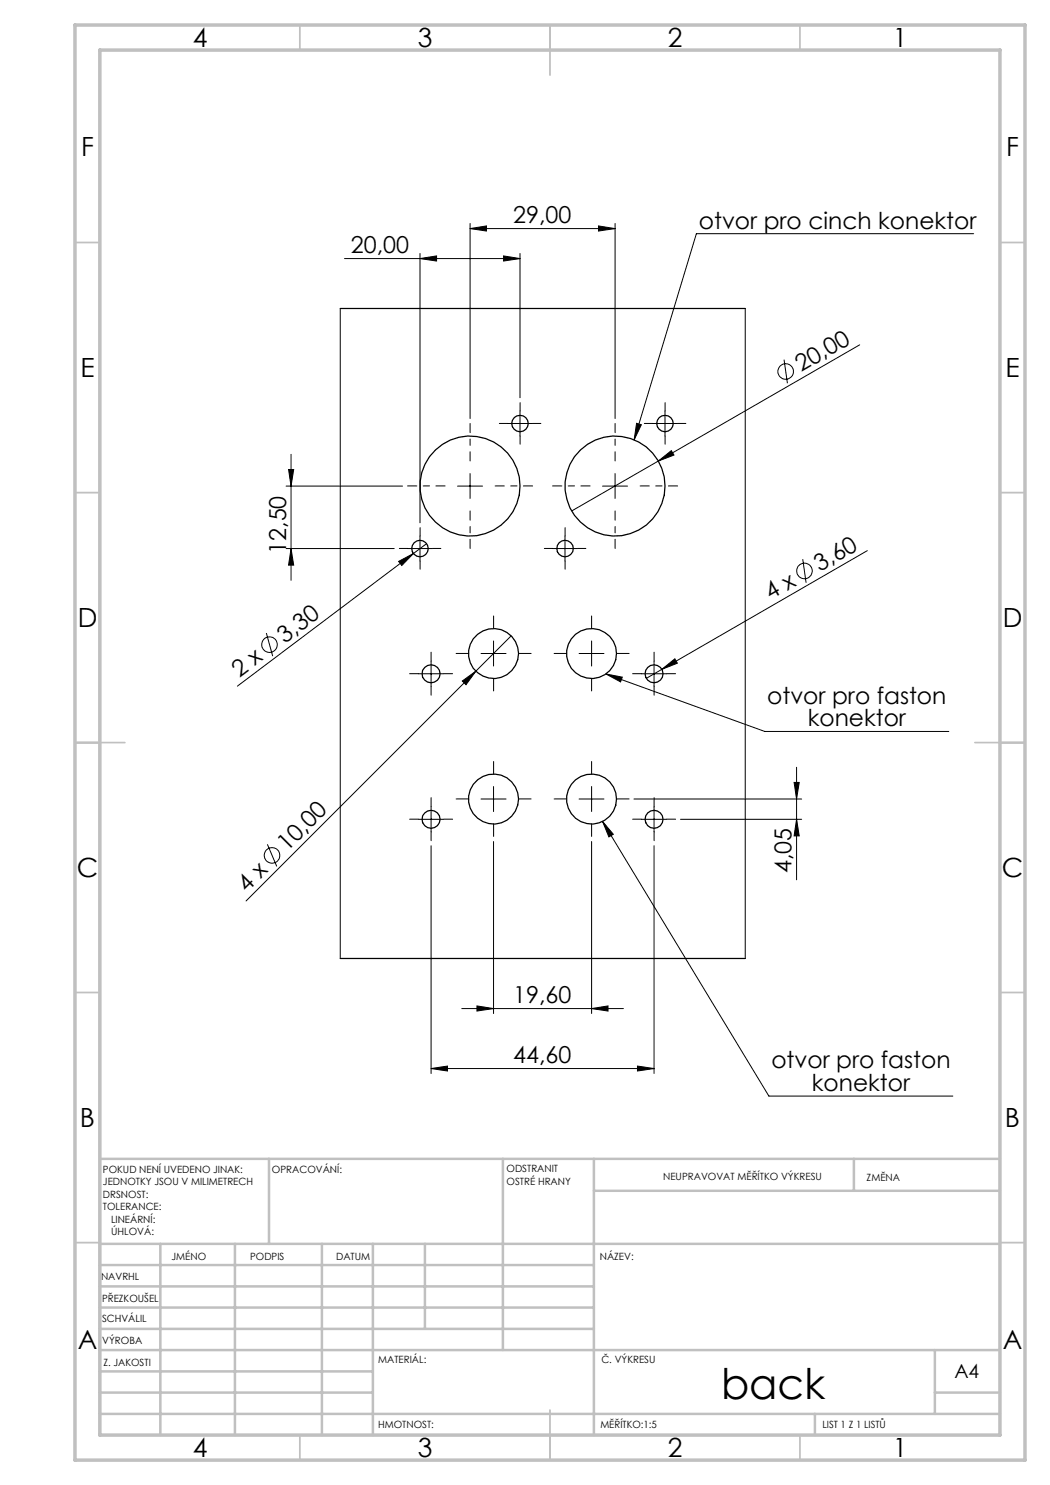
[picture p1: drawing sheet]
<svg xmlns="http://www.w3.org/2000/svg" width="210mm" height="297mm" viewBox="0 0 210 297" stroke-linecap="round" stroke-linejoin="round" font-family="sans-serif">
<g fill="none" stroke="#000" stroke-width=".2">
<path d="M68.9 51.7h35.1M84 51.7l3.3-.5v1zM84 50.7v53.9M94 45.7l3.3-.5v1zM94 44.7v39M94 45.7h29M100.7 51.2l3.3 .5-3.3 .5zM104 50.7v28.8M119.7 45.2l3.3 .5-3.3 .5zM123 44.7v39M194.7 46.7h-55.4l-12.5 41.3M68.1 61.7v130"/>
<path d="M149 61.7v130M156.8 71.9l.7 4.8M171.9 69l-40.2 23.2M57.2 97.2h23.3M57.7 93.9h1l-.5 3.3zM58.2 90.9v25.2M91.5 97.2h5M94 94.7v5M101.5 84.7h5M104 82.2v5M120.5 97.2h5M123 94.7v5"/>
<path d="M127.3 84.7l1 .2-1.5 3.1zM130.5 84.7h5M131.7 92.2l2.6-2.1 .5 .9zM131.7 92.2l-17.4 10M133 82.2v5M57.2 109.7h21.6M58.2 109.7l.5 3.3h-1zM79.7 112.3l3-1.6-2.3 2.4zM81.5 109.7h5M82.7 110.7l-35.2 26.5M84 107.2v5M85.3 108.7l-2.6 2"/>
<path d="M110.5 109.7h5M113 107.2v5M160.5 111.8l.7 4.8M173.5 110.1l-41.1 23.8M53.3 126.6l1.2 4.6M83.7 134.8h5M86.2 132.3v5M92.5 136.2l2.7-2-2 2.7zM96.2 130.7h5M98.7 128.2v5M102.2 127.2l-53 53M115.8 130.7h5"/>
<path d="M118.3 128.2v5M121.2 134.8l3.3 .6-.4 1zM121.2 134.8l31.8 11.5h36.8M128.3 134.8h5M130.8 132.3v5M132.4 133.9l2.6-2.1 .5 .8zM132.4 133.9l-3.1 1.8M96.2 159.8h5M98.7 157.3v5M115.8 159.8h5M118.3 157.3v5M126.8 159.8h33.5"/>
<path d="M158.8 156.5h1l-.5 3.3zM159.3 153.5v22.5M53.5 168.9l1.9 4.4M83.7 163.9h5M86.2 161.4v5M86.2 169.2v45.5M98.7 168.3v34.4M118.3 168.3v34.4M120.5 164.3l2.2 2.6-.9 .5zM120.5 164.3l33.3 54.9h36.8M128.3 163.9h5M130.8 161.4v5"/>
<path d="M130.8 169.2v45.5M136.1 163.9h24.2M159.3 163.9l.5 3.3h-1zM86.2 213.7l3.3-.5v1zM86.2 213.7h44.6M92.4 201.7h32.3M95.4 201.2l3.3 .5-3.3 .5zM118.3 201.7l3.3-.5v1zM127.5 213.2l3.3 .5-3.3 .5z"/>
<circle cx="157.1" cy="74.3" r="1.55"/>
<circle cx="160.9" cy="114.2" r="1.56"/>
<circle cx="53.9" cy="128.9" r="1.56"/>
<circle cx="54.4" cy="171.1" r="1.56"/>
</g>
<g fill="none" stroke="#000" stroke-width=".2" stroke-dasharray="15.2 1.3 1.3 1.3">
<path d="M101.5 84.7h-1.6M104 82.2v-1.7M104 87.2v1.6M106.5 84.7h1.7M130.5 84.7h-1.6M133 82.2v-1.7M133 87.2v1.6M135.5 84.7h1.7M81.5 109.7h-1.6M84 107.2v-1.7M84 112.2v1.6M86.5 109.7h1.7"/>
<path d="M110.5 109.7h-1.6M113 107.2v-1.7M113 112.2v1.6M115.5 109.7h1.7M83.7 134.7h-1.8M86.2 132.2v-1.8M86.2 137.2v1.8M88.7 134.7h1.8M93.7 130.7h-2.5M98.7 125.7v-2.5M98.7 135.7v2.5M103.7 130.7h2.5"/>
<path d="M113.3 130.7h-2.5M118.3 125.7v-2.5M118.3 135.7v2.5M123.3 130.7h2.5M128.3 134.7h-1.8M130.8 132.2v-1.8M130.8 137.2v1.8M133.3 134.7h1.8M93.7 159.8h-2.5M98.7 154.8v-2.5M103.7 159.8h2.5M113.3 159.8h-2.5"/>
<path d="M118.3 154.8v-2.5M123.3 159.8h2.5M83.7 163.8h-1.8M86.2 161.3v-1.8M86.2 166.3v1.8M88.7 163.8h1.8M98.7 164.8v2.5M118.3 164.8v2.5M128.3 163.8h-1.8M130.8 161.3v-1.8M130.8 166.3v1.8M133.3 163.8h1.8"/>
</g>
<path d="M89 97.2h-7.5M94 92.2v-7.5M99 97.2h7.5M118 97.2h-7.5M123 92.2v-7.5M128 97.2h7.5M94 102.2v7.5M123 102.2v7.5" fill="none" stroke="#000" stroke-width=".2" stroke-dasharray="15.2 1.3 1.3 1.3" stroke-dashoffset="13.4"/>
<g fill="none" stroke="#c0c0c0" stroke-width=".35">
<path d="M60 5v5M110 5v10M160 5v5M15 48.5h5M200 48.5h5M15 98.5h5M200 98.5h5M15 148.5h10M195 148.5h10M15 198.5h5M200 198.5h5M15 248.5h5"/>
<path d="M200 248.5h5M60 287v5M110 282v10M160 287v5"/>
</g>
<g fill="none" stroke="#c0c0c0" stroke-width=".5">
<path d="M53.8 231.8v17M100.6 231.8v38.2M118.8 231.8v55.2M118.8 238.2h81.2M170.8 231.8v6.4M200 231.8h-180v55.2M20 248.8h180M20 257.3h98.8M20 253h98.8M32.1 248.8v38.2M47 248.8v38.2M64.4 248.8v38.2"/>
<path d="M74.6 248.8v38.2M85 248.8v17M20 265.8h98.8M20 261.5h98.8M20 278.5h54.6M20 274.3h54.6M20 270h180M187 278.5h13M187 270v12.8M20 282.8h180M163 282.8v4.2"/>
</g>
<path d="M15 5h190v287h-190zM20 10h180v277h-180z" fill="none" stroke="#c0c0c0" stroke-width=".7"/>
<g fill="#000">
<path d="M131.7 92.2l2.6-2.1 .5 .9zM79.7 112.3l3-1.6-2.3 2.4zM92.5 136.2l2.7-2-2 2.7zM132.4 133.9l2.6-2.1 .5 .8z"/>
<path d="M127.3 84.7l1 .2-1.5 3.1zM121.2 134.8l3.3 .6-.4 1zM120.5 164.3l2.2 2.6-.9 .5z"/>
<path d="M158.8 156.5h1l-.5 3.3zM159.3 163.9l.5 3.3h-1zM57.7 93.9h1l-.5 3.3zM58.2 109.7l.5 3.3h-1z"/>
<path d="M86.2 213.7l3.3-.5v1zM127.5 213.2l3.3 .5-3.3 .5zM84 51.7l3.3-.5v1zM100.7 51.2l3.3 .5-3.3 .5zM95.4 201.2l3.3 .5-3.3 .5zM118.3 201.7l3.3-.5v1zM94 45.7l3.3-.5v1zM119.7 45.2l3.3 .5-3.3 .5z"/>
</g>
<g fill="none" stroke="#000" stroke-width=".25">
<path d="M68.1 61.7h80.9M68.1 191.7h80.9"/>
<circle cx="94" cy="97.2" r="10"/>
<circle cx="104" cy="84.7" r="1.64"/>
<circle cx="123" cy="97.2" r="10"/>
<circle cx="133" cy="84.7" r="1.64"/>
<circle cx="84" cy="109.7" r="1.65"/>
<circle cx="113" cy="109.7" r="1.66"/>
<circle cx="86.2" cy="134.8" r="1.81"/>
<circle cx="98.7" cy="130.7" r="5"/>
<circle cx="118.3" cy="130.7" r="5"/>
<circle cx="130.8" cy="134.8" r="1.8"/>
<circle cx="98.7" cy="159.8" r="5"/>
<circle cx="118.3" cy="159.8" r="5"/>
<circle cx="86.2" cy="163.9" r="1.8"/>
<circle cx="130.8" cy="163.9" r="1.79"/>
</g>
<text font-size="8.5" x="144.2" y="279.7">back</text>
<g font-size="5.3">
<text x="38.5" y="9.5">4</text>
<text x="83.5" y="9.5">3</text>
<text x="133.6" y="9.5">2</text>
<text x="178.6" y="9.5">1</text>
<text x="16.2" y="31.3">F</text>
<text x="201.2" y="31.3">F</text>
<text x="16.1" y="75.5">E</text>
<text x="201.1" y="75.5">E</text>
<text x="15.5" y="125.5">D</text>
<text x="200.5" y="125.5">D</text>
<text x="15.4" y="175.5">C</text>
<text x="200.4" y="175.5">C</text>
<text x="16" y="225.5">B</text>
<text x="201" y="225.5">B</text>
<text x="15.5" y="269.8">A</text>
<text x="200.5" y="269.8">A</text>
<text x="38.5" y="291.5">4</text>
<text x="83.5" y="291.5">3</text>
<text x="133.6" y="291.5">2</text>
<text x="178.6" y="291.5">1</text>
</g>
<g font-size="4.7">
<text x="102.6" y="44.7">29,00</text>
<text x="139.8" y="45.7">otvor pro cinch konektor</text>
<text x="70.2" y="50.7">20,00</text>
<text x="160.2" y="74.5" transform="rotate(-30 160.2 74.5)">20,00</text>
<text x="57.2" y="110.8" transform="rotate(-90 57.2 110.8)">12,50</text>
<text x="164" y="114.4" transform="rotate(-30 164 114.4)">3,60</text>
<text x="154.1" y="120.1" transform="rotate(-30 154.1 120.1)">4 x</text>
<text x="57" y="128.7" transform="rotate(-37 57 128.7)">3,30</text>
<text x="47.9" y="135.6" transform="rotate(-37 47.9 135.6)">2 x</text>
<text x="153.4" y="140.7">otvor pro faston</text>
<text x="161.5" y="145.3">konektor</text>
<text x="57.5" y="170.5" transform="rotate(-45 57.5 170.5)">10,00</text>
<text x="49.4" y="178.5" transform="rotate(-45 49.4 178.5)">4 x</text>
<text x="158.3" y="174.7" transform="rotate(-90 158.3 174.7)">4,05</text>
<text x="102.6" y="200.7">19,60</text>
<text x="102.6" y="212.7">44,60</text>
<text x="154.3" y="213.6">otvor pro faston</text>
<text x="162.4" y="218.2">konektor</text>
</g>
<text font-size="3.9" x="190.9" y="275.5">A4</text>
<g font-size="2">
<text x="20.6" y="234.6">POKUD NENÍ UVEDENO JINAK:</text>
<text x="20.6" y="237.1">JEDNOTKY JSOU V MILIMETRECH</text>
<text x="20.6" y="239.6">DRSNOST:</text>
<text x="54.4" y="234.6">OPRACOVÁNÍ:</text>
<text x="101.3" y="234.5">ODSTRANIT</text>
<text x="101.3" y="237">OSTRÉ HRANY</text>
<text x="132.6" y="236">NEUPRAVOVAT MĚŘÍTKO VÝKRESU</text>
<text x="173.3" y="236.2">ZMĚNA</text>
<text x="20.6" y="242.1">TOLERANCE:</text>
<text x="22.2" y="244.6">LINEÁRNÍ:</text>
<text x="22.2" y="247.1">ÚHLOVÁ:</text>
<text x="34.3" y="252">JMÉNO</text>
<text x="50" y="251.9">PODPIS</text>
<text x="67.2" y="251.9">DATUM</text>
<text x="120" y="251.9">NÁZEV:</text>
<text x="20.2" y="256.1">NAVRHL</text>
<text x="20.4" y="260.3">PŘEZKOUŠEL</text>
<text x="20.4" y="264.4">SCHVÁLIL</text>
<text x="20.5" y="268.8">VÝROBA</text>
<text x="20.7" y="273.1">Z. JAKOSTI</text>
<text x="75.6" y="272.5">MATERIÁL:</text>
<text x="120.3" y="272.5">Č. VÝKRESU</text>
<text x="75.6" y="285.5">HMOTNOST:</text>
<text x="120.1" y="285.6">MĚŘÍTKO:1:5</text>
<text x="164.5" y="285.6">LIST 1 Z 1 LISTŮ</text>
</g>
</svg>
